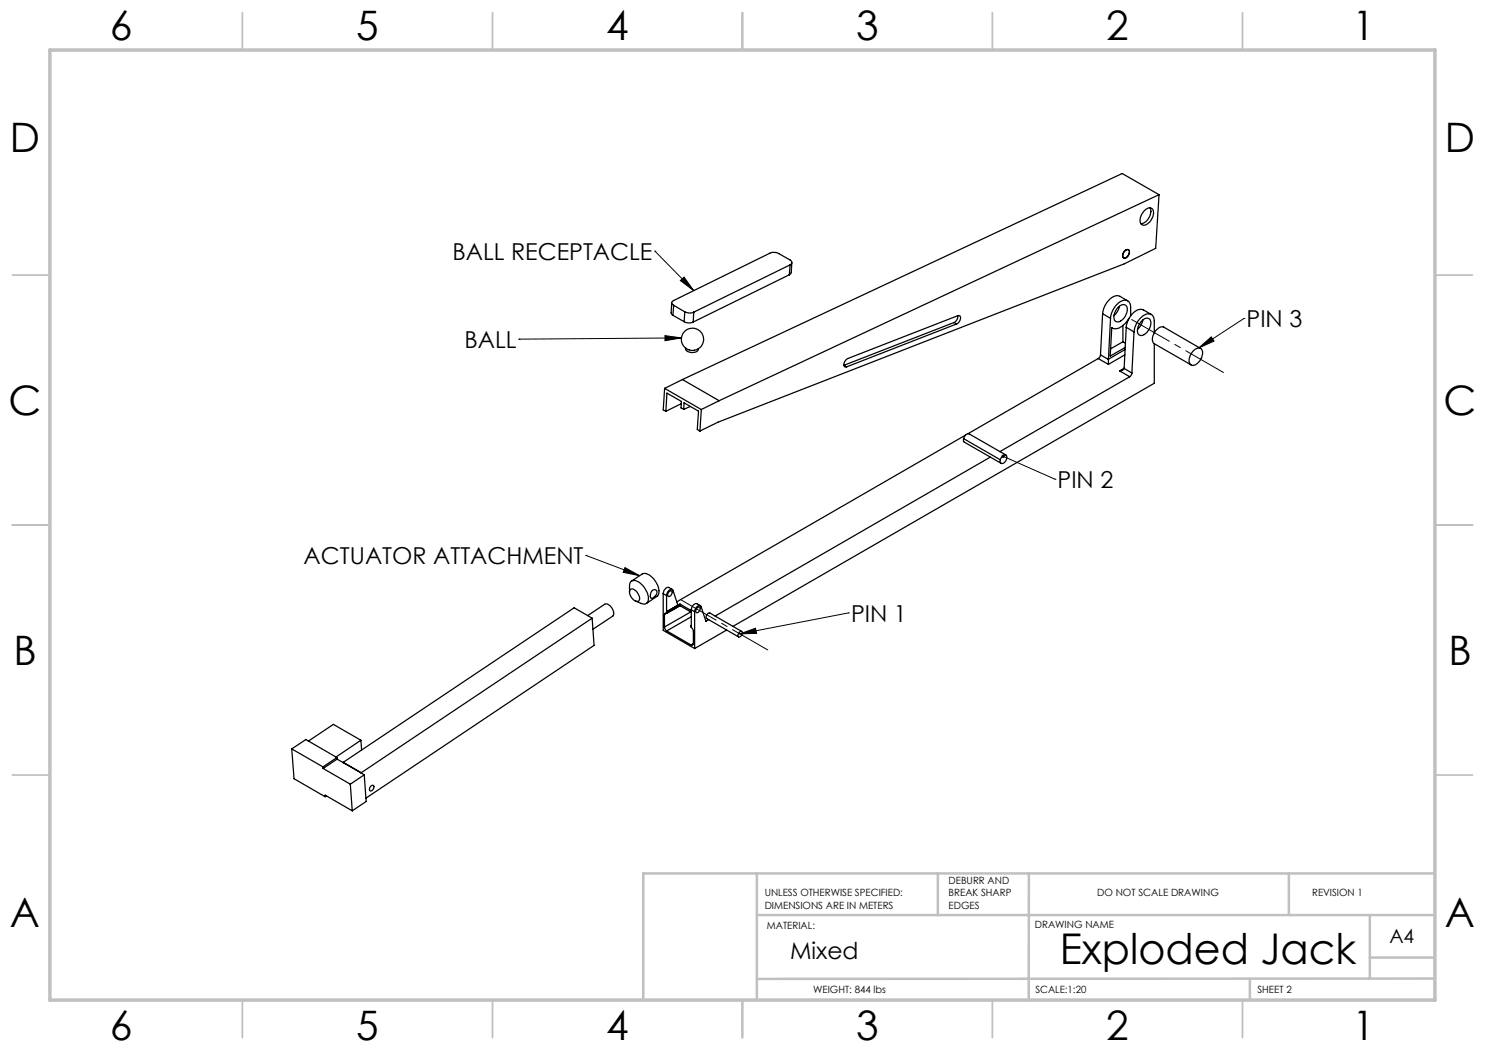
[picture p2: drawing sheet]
<svg xmlns="http://www.w3.org/2000/svg" width="297mm" height="210mm" viewBox="0 0 297 210" stroke-linecap="round" stroke-linejoin="round" font-family="sans-serif">
<g fill="none" stroke="#c0c0c0" stroke-width=".35">
<path d="M48.5 2.5v7.5M98.5 2.5v7.5M148.5 2.5v7.5M198.5 2.5v7.5M248.5 2.5v7.5M2.5 55h7.5M287 55h7.5M2.5 105h7.5M287 105h7.5M2.5 155h7.5M287 155h7.5M48.5 200v7.5"/>
<path d="M98.5 200v7.5M148.5 200v7.5M198.5 200v7.5M248.5 200v7.5"/>
</g>
<path d="M151.4 174.7v25.3M187.6 174.7v8.3M205.8 174.7l-.1 25.4M257.8 174.8v8.2M287 174.7h-158.3v25.3M151.4 183h135.6M250 195.8v4.2M274 183v12.8M274 191.5h13M287 195.7l-135.6 .1" fill="none" stroke="#c0c0c0" stroke-width=".5"/>
<path d="M10 10h277v190h-277z" fill="none" stroke="#c0c0c0" stroke-width=".7"/>
<g fill="none" stroke="#000" stroke-width=".2">
<path d="M131 50.2h.1M131 50.2l7.7 7.9M136.1 56.1l.7-.7 1.9 2.7zM103.8 67.8h.1M133 67.1l3.3 .5-3.3 .5zM136.3 67.6l-32.5 .2M239.7 69.6l2.6-2.2 .5 .8zM248.8 63.7h.1M248.8 63.7l-9.1 5.9M200.6 91.3l10.4 4.5M211 95.8h.1M117.2 111.1h.1"/>
<path d="M117.2 111.1l10.7 4M125 113.5l2.9 1.6-3.3-.6zM148 126.8l3.1-1.1 .2 1zM169.7 122.6h.1M169.7 122.6l-21.7 4.2"/>
</g>
<path d="M153.6 130l-17.4-10" fill="none" stroke="#000" stroke-width=".2" stroke-dasharray="15.2 1.3 1.3 1.3" stroke-dashoffset="7.1"/>
<path d="M244.7 74.5l-18.4-10.6" fill="none" stroke="#000" stroke-width=".2" stroke-dasharray="15.2 1.3 1.3 1.3" stroke-dashoffset="6.6"/>
<path d="M148 126.8l3.1-1.1 .2 1zM200.3 91.1a.34 .34 0 0 0 .2 .6 .34 .34 0 0 0 .4-.5 .34 .34 0 0 0-.5-.2l.2 .3zM239.7 69.6l2.6-2.2 .5 .8zM136.1 56.1l.7-.7 1.9 2.7zM133 67.1l3.3 .5-3.3 .5zM125 113.5l2.9 1.6-3.3-.6z" fill="#000"/>
<g fill="none" stroke="#000" stroke-width=".25">
<path d="M231.8 38.9l-.7 10.8-6.2 3.1-81.3 31.6-3.6 1.8M231.8 38.9l-88 41.2M231.8 38.9l-7.4-4.2-87.9 41.2M157.9 55l-19.3 9.4M158 53l.4-.4-.1-.3-.3-.3-2.6-1.5-1.3 .1-19.4 9.5-.4 .4 .1 .3 .3 .3M158 53l-19.3 9.4M158 53l-.1 2M158.4 52.5l-.1 2-.4 .5M224.9 50.3a.57 .57 0 0 1 .8-.3 .57 .57 0 0 1 0 .9l-.2 .4a.52 .52 0 0 1-.8 .3 .52 .52 0 0 1-.1-.8zM224.9 50.2a.54 .54 0 0 1 .8-.2 .54 .54 0 0 1 .1 .8 .81 .81 0 0 1-1.2 .7v-.6zM228.8 42.1a1.03 1.03 0 0 1 1.8 0 2.5 2.5 0 0 1-2 2.9 1.38 1.38 0 0 1-.4-1.9zM230 41.6a2.51 2.51 0 0 1-1.8 3.1"/>
<path d="M132.9 77.7l7.4 4.2M132.9 77.7l-.3 4.3 .6 .3M134.3 60.6l-.1 2.1 .4 .4M134.6 63.1l2.2 1.2M134.7 61.1l2.2 1.3M134.7 61.1l-.1 2M136.5 75.9l-3.6 1.8M136.5 75.9l7.3 4.2M136.8 64.3l.9 .3 .9-.2M136.9 62.4l.9 .2 .9-.2M136.9 62.4l-.1 1.9M137.1 69.6a1.23 1.23 0 0 0 1.8 .9l.6-.3 .2-.4"/>
<path d="M138.7 62.4l-.1 2M168.8 73.1l.5 .3M168.8 73.1h.1M190.8 64.5l.5 .3M190.8 64.5l-22 8.6M191.3 64.8l-22 8.6M191.6 63.1l-22.1 8.6a1.18 1.18 0 0 0-.5 1.7h.3M191.6 63.1a.68 .68 0 0 1 .6 .5 .68 .68 0 0 1-.4 .7l-.5 .5M191.6 63.1l-.2 .9-.6 .5M219.6 71.7l2.1 1.2M219.6 71.7l-26 15M220.1 71l-.1 .4-.4 .3"/>
<path d="M220.1 71l1.6 .9M220.5 62.8l1.6 .9M220.5 62.8l-.4 8.2M221.7 71.9v1M221.7 71.9h.1M222.1 63.7l-.4 8.2M222.4 65.6h.1M222.4 65.6l-.4 5.6 3-1.7M223.4 61.7l.2-.1a1.05 1.05 0 0 1 1.8-.2 2.5 2.5 0 0 1-2 3 1.32 1.32 0 0 1-.3-2.1zM223.9 61.3l-.4 1-.7 .8M223.9 74.2l2.1 1.1M224.6 68.4l-2.5 1.4"/>
<path d="M224.6 65.1v3.3M224.6 68.4l.5 .2M224.8 73.7h.1M224.8 73.7l-.3 .3-.6 .2M224.8 73.7l1.6 .9M224.8 73.7l-.9 .5M225 71l-3.3 1.9M225 69.9l-3.3 2M225.2 65.5l1.6 .9M225.2 65.5l-.4 8.2M225.5 60.2l-1.5-.9a2.32 2.32 0 0 0-2.7 1.3l-.5 1-.3 1.2M225.8 63.7a3.1 3.1 0 0 1-3.3 1.9h-.1"/>
<path d="M226 75.3l-26 15M226.1 63.2v-1.7a1.26 1.26 0 0 0-.7-1.4 1.26 1.26 0 0 0-1.5 .3 4.6 4.6 0 0 0-1.8 3.3M226.4 74.6l-.4 .7M226.8 66.4a4 4 0 0 1 2.9-3.6 1.24 1.24 0 0 1 1.2 1.4v2.4M226.8 66.4l-.4 8.2M228.1 64.4a1.24 1.24 0 0 1 1.9-.5 2.46 2.46 0 0 1-1.9 3.2 1.22 1.22 0 0 1-.4-1.9zM228.6 64l-.4 1-.7 .9M230.3 62.9l-1.6-.9a2.64 2.64 0 0 0-3 1.9l-.5 1.6M230.9 68.7a2.09 2.09 0 0 1 .5-2.8l.7-.5h.7l7.3 4.3M230.9 68.7l7.3 4.3M230.9 68.7v8l-84.3 48.6M238.7 70.2a.98 .98 0 0 1 .9-.6 .98 .98 0 0 1 .9 .5 2.53 2.53 0 0 1-2 3 1.38 1.38 0 0 1-.3-2.2z"/>
<path d="M136.2 80.7l-3 1.6M136.7 81.9l-.5-.3 .1-1.3-2.9-1.7-.2 3.7M136.7 81.9l.1-1.3 2.9 1.6-.2 3.7 .5 .3M138 81.3l-1.3 .6M140.3 81.9l-.3 4.3M143.8 80.1l-3.5 1.8M192.7 87.7l.4-.7 .7-.3 7.4 4.3M192.7 87.7v.5l.2 .2 7.3 4.3M192.7 87.7l7.4 4.3M193.1 87l-57.7 33.4M198 91.4l-55 31.8M200.4 91.3a.53 .53 0 0 1 .8-.3 .53 .53 0 0 1 .1 .9 .8 .8 0 0 1-1.2 .7v-.6z"/>
<path d="M125.9 118.4v-1.2a1.01 1.01 0 0 1 .6-1.1 1.01 1.01 0 0 1 1.2 .3 4 4 0 0 1 1.9 3.9 .91 .91 0 0 1-1.4 .4l-1.1-.5M126 118a1.08 1.08 0 0 1 1.6 .7l.2 .4a.66 .66 0 0 1 .1 .8 .66 .66 0 0 1-.8 .3 1.93 1.93 0 0 1-1.1-2.2zM126.3 116.2l2.1-1.4a2.36 2.36 0 0 1 2.7 1.5 2.72 2.72 0 0 1 .4 2.9l-2.2 1.5M130.4 118.2a.61 .61 0 0 1 .9-.1 .61 .61 0 0 1-.2 1 .8 .8 0 0 1-1 .4v-.5zM132.6 118.7v7.4l6.3 3.6M132.6 118.7l.7 .4M133.3 119.1a1.09 1.09 0 0 1 1.2-1.2l1.1 3.1-2.3 1.3M133.3 119.1v3.2M133.7 118.5a.4 .4 0 0 1 .6-.3 .4 .4 0 0 1 0 .6v.1a.4 .4 0 0 1-.7 .4 .4 .4 0 0 1 .1-.7zM134.5 117.9l-.7-.4a1.12 1.12 0 0 0-1.2 1.2M117.5 123.1l3.4-2.2a1.65 1.65 0 0 1 1.8 1.4l.1 .5-.2 .4-4 2.7M118.4 123.6l.4 5.5-45.6 30.5"/>
<path d="M118.4 123.6l-46.2 30.9M118.4 123.6l-3.6-2-46.1 30.9M132.9 125.4l.1 .4 .4 .4M132.9 122.9v2.5M133.3 122.3h.1M133.4 122.7h-.4l-.1 .2M133.4 126.2l4.8 2.8M133.4 122.3v.4M136 120.8l2.3 1.3M136 120.8l-2.6 1.5M136 121.1l2.3 1.3M136 120.8v.3"/>
<path d="M136 121.1l-2.6 1.6M136 121.1l-3.1 1.8M138.2 122.4l-5.3 3M138.2 125.2v.3l.4 .4 .1 .4v2.4M138.3 121.9l.6 .5M138.3 121.9l-.1 3.3M138.3 125.1l-.1 .1M138.3 123.4l-4.9 2.8M138.7 128.7a.29 .29 0 0 1-.2 .3 .29 .29 0 0 1-.3 0M138.7 128.7l-.5 .3M138.9 122.4a1.09 1.09 0 0 1 1.2-1.2l1.1 3.1 .5-.4M138.9 122.4v7.3"/>
<path d="M139.5 121.6l.3-.2a.65 .65 0 0 1 .2 .7 .65 .65 0 0 1-.6 .4l-.3-.3zM140.1 121.1l-.7-.4a1.16 1.16 0 0 0-1.1 1.2M145.3 126l-6.4 3.7M148 126.4l.2-.1a.65 .65 0 0 1 .2 .7 .65 .65 0 0 1-.6 .4l-.1-.1-.1-.3zM148.3 126.3l-6.3-3.7a.71 .71 0 0 0-.6 1.1l6.3 3.7M58.3 149.8l.5 5.9 6.2 3.6M58.3 149.8l6.3 3.6M58.3 149.8l2.9-1.9 6.2 3.6M64.6 153.4v.3M64.6 153.7l5.5 3.1M65 159.3v-.3l5.4 3.2M65.3 159.2l-.3 .1"/>
<path d="M67.4 151.5l-2.8 1.9M67.4 151.5v.3M67.4 151.8l-2.8 1.9M67.4 151.8l1.3 .7M68.7 152.5l3.5 2.1M68.7 152.5l3.5 2M68.7 152.5h.1M70.1 156.8l.3 5.4M72.2 148.1l-5 3.3M72.2 148.1l.1 1.9M72.2 148.1l-5.5-3.2-5 3.3M72.2 154.6l.6 .4"/>
<path d="M72.2 154.5v.1M72.8 155l.4 5.3-2.8 1.9M72.8 155l-2.7 1.8M74.2 157.3l.1-.2a.33 .33 0 0 1 .5 .1 .33 .33 0 0 1 0 .4l-.2 .3a.4 .4 0 0 1-.6 .3 .4 .4 0 0 1 0-.7z"/>
<circle cx="138.5" cy="67.9" r="2.22"/>
</g>
<text font-size="8.5" x="212" y="192.7">Exploded Jack</text>
<g font-size="8.1">
<text x="22" y="8">6</text>
<text x="71.2" y="8">5</text>
<text x="121.2" y="8">4</text>
<text x="171.3" y="8">3</text>
<text x="221.3" y="8">2</text>
<text x="270.5" y="8">1</text>
<text x="2" y="30.5">D</text>
<text x="289" y="30.5">D</text>
<text x="1.7" y="83">C</text>
<text x="288.7" y="83">C</text>
<text x="2.7" y="133">B</text>
<text x="289.7" y="133">B</text>
<text x="2" y="185.5">A</text>
<text x="289" y="185.5">A</text>
<text x="22" y="208">6</text>
<text x="71.2" y="208">5</text>
<text x="121.2" y="208">4</text>
<text x="171.3" y="208">3</text>
<text x="221.3" y="208">2</text>
<text x="270.5" y="208">1</text>
</g>
<g font-size="4.7">
<text x="90.5" y="51.9">BALL RECEPTACLE</text>
<text x="249.3" y="65.4">PIN 3</text>
<text x="92.9" y="69.5">BALL</text>
<text x="211.5" y="97.6">PIN 2</text>
<text x="60.7" y="112.8">ACTUATOR ATTACHMENT</text>
<text x="170.2" y="124.3">PIN 1</text>
<text x="158" y="191.8">Mixed</text>
</g>
<text font-size="3.9" x="277.9" y="188.5">A4</text>
<g font-size="2">
<text x="152.9" y="179.2">UNLESS OTHERWISE SPECIFIED:</text>
<text x="189.7" y="176.7">DEBURR AND</text>
<text x="189.7" y="179.2">BREAK SHARP</text>
<text x="219.4" y="179.2">DO NOT SCALE DRAWING</text>
<text x="262.4" y="179.1">REVISION 1</text>
<text x="152.9" y="181.7">DIMENSIONS ARE IN METERS</text>
<text x="153.4" y="185.9">MATERIAL:</text>
<text x="189.7" y="181.7">EDGES</text>
<text x="207" y="185.5">DRAWING NAME</text>
<text x="162.6" y="198.5">WEIGHT: 844 lbs</text>
<text x="207.1" y="198.6">SCALE:1:20</text>
<text x="251.5" y="198.6">SHEET 2</text>
</g>
</svg>
